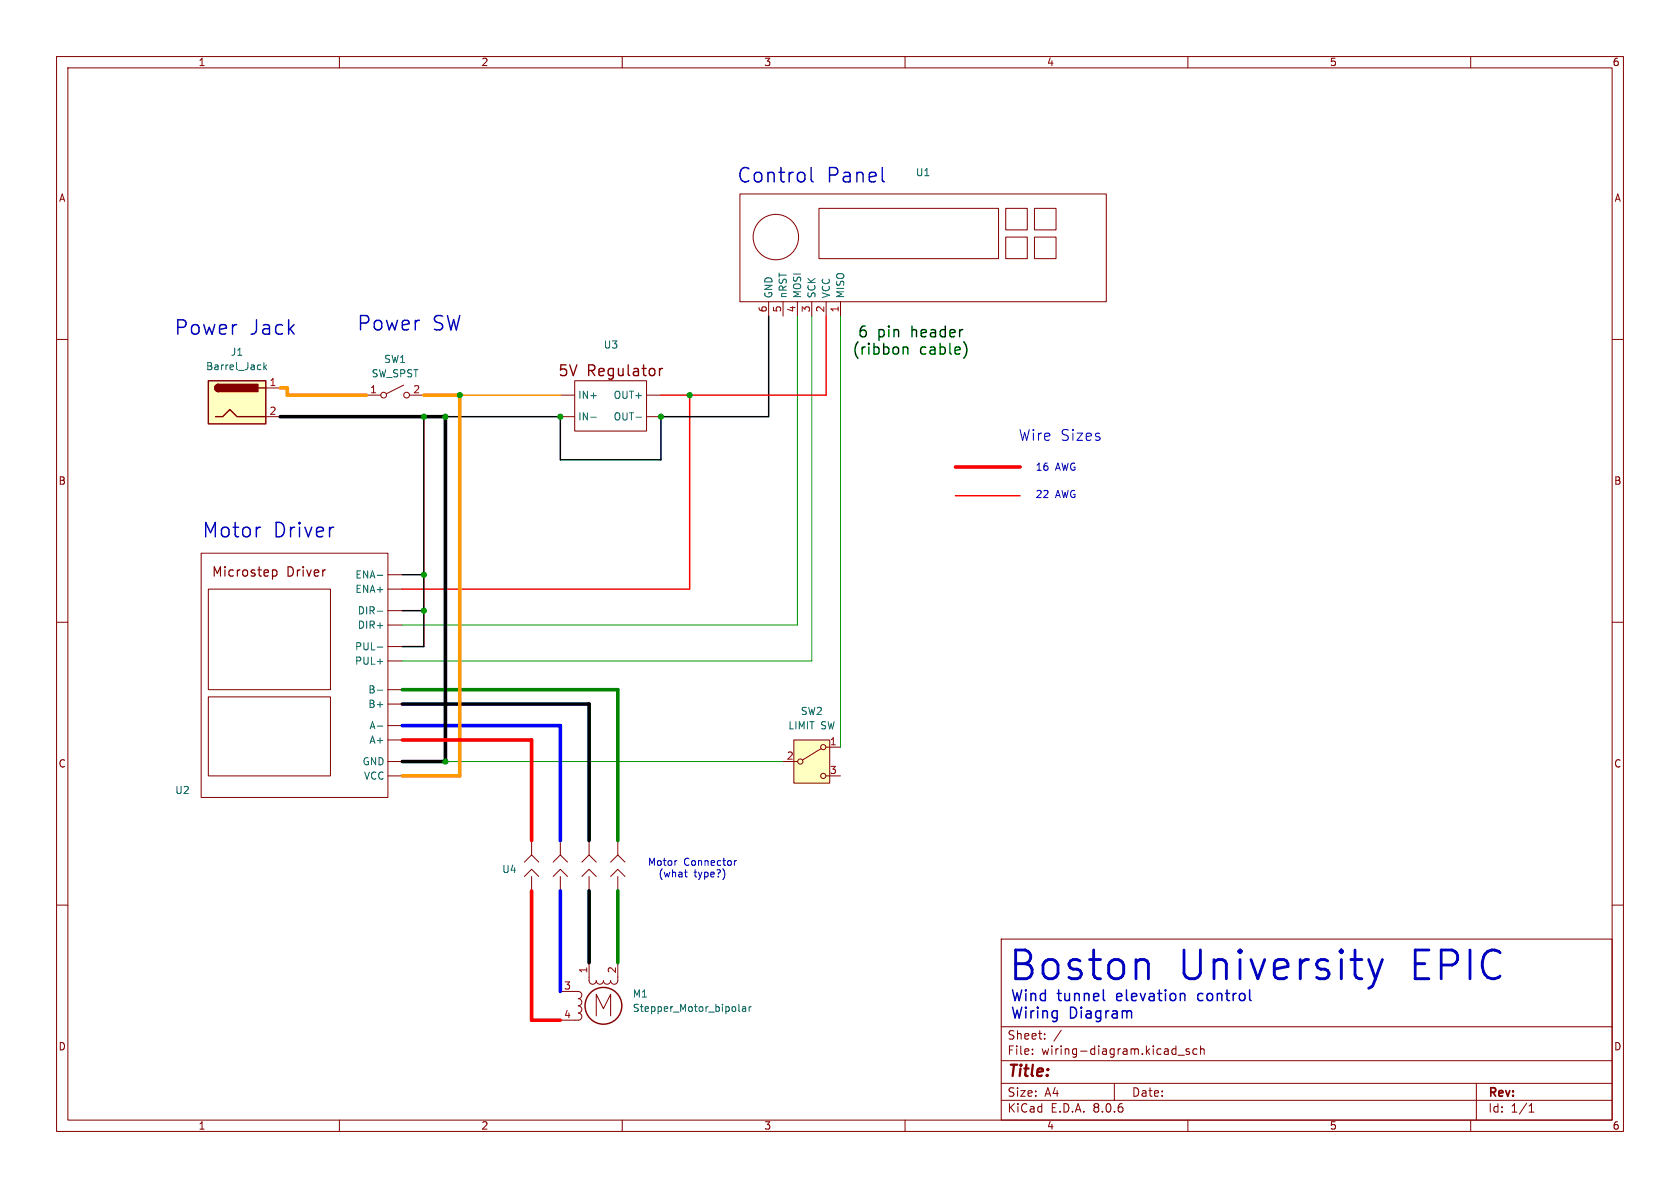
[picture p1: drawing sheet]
<svg xmlns="http://www.w3.org/2000/svg" width="297mm" height="210mm" viewBox="0 0 297 210" stroke-linecap="round" stroke-linejoin="round" font-family="sans-serif">
<g fill="none" stroke="#840000" stroke-width=".18">
<path d="M10 10h277v190h-277zM12 12h273v186h-273zM60 10v2M110 10v2M160 10v2M210 10v2M260 10v2M130.8 34.3h64.8v19h-64.8zM144.8 36.8h31.7v8.9h-31.7zM177.8 36.8h3.8v3.8h-3.8zM182.9 36.8h3.8v3.8h-3.8zM10 60h2"/>
<path d="M135.9 53.3v2.6M138.4 53.3v2.6M141 53.3v2.6M143.5 53.3v2.6M146 53.3v2.6M148.6 53.3v2.6M177.8 41.9h3.8v3.8h-3.8zM182.9 41.9h3.8v3.8h-3.8zM285 60h2M64.8 69.9h2.5M71.4 68.1l-3.1 1.5M72.4 69.9h2.5"/>
<path d="M99.1 69.9h2.5M99.1 73.7h2.5M101.6 67.3h12.7v8.9h-12.7zM114.3 69.9h2.5M114.3 73.7h2.5M35.6 97.8h33v43.2h-33zM10 110h2M36.8 104.1h21.6v17.8h-21.6zM68.6 101.6h2.5M68.6 104.1h2.5M68.6 108h2.5M68.6 110.5h2.5"/>
<path d="M68.6 114.3h2.5M68.6 116.8h2.5M285 110h2M36.8 123.2h21.6v14h-21.6zM68.6 130.8h2.5M68.6 134.6h2.5M68.6 137.2h2.5M68.6 121.9h2.5M68.6 124.5h2.5M68.6 128.3h2.5M10 160h2M92.7 152.4l1.3-1.3 1.2 1.3"/>
<path d="M92.7 154.9l1.3-1.2 1.2 1.2M94 148.6v2.5M94 154.9v2.6M97.8 152.4l1.3-1.3 1.2 1.3M97.8 154.9l1.3-1.2 1.2 1.2M99.1 148.6v2.5M99.1 154.9v2.6M102.9 152.4l1.2-1.3 1.3 1.3M102.9 154.9l1.2-1.2 1.3 1.2M104.1 148.6v2.5M104.1 154.9v2.6M107.9 152.4l1.3-1.3 1.3 1.3"/>
<path d="M107.9 154.9l1.3-1.2 1.3 1.2M109.2 148.6v2.5M109.2 154.9v2.6M285 160h2M99.1 175.3h3.1M102.2 175.3a.64 .64 0 0 1 .7 .6 .64 .64 0 0 1-.7 .6 .64 .64 0 0 1 .7 .7 .64 .64 0 0 1-.7 .6 .64 .64 0 0 1 .7 .6 .64 .64 0 0 1-.7 .7 .63 .63 0 0 1 .7 .6 .63 .63 0 0 1-.7 .6h-3.1M104.1 170.2v3.2a.64 .64 0 0 0 .7 .6 .64 .64 0 0 0 .6-.6 .64 .64 0 0 0 .6 .6 .64 .64 0 0 0 .7-.6 .64 .64 0 0 0 .6 .6 .64 .64 0 0 0 .6-.6 .64 .64 0 0 0 .7 .6 .64 .64 0 0 0 .6-.6v-3.2M105.4 179.6v-3.8l1.3 2.5 1.2-2.5v3.8M177 166h108v32h-108zM60 198v2M110 198v2M160 198v2"/>
<path d="M177 194.5h108M177 191.5h108M177 187.5h108M177 181.5h108M182.5 186.3v.1M182.5 185.5v.1M184.7 183.6v.1M184.7 182.8v.1M187.6 182.1l-1.3 2M197 191.5v3M208.2 186.5h1.2M210 198v2"/>
<path d="M210.2 185.5l-.3-.1-.2 .2v.2l.5 .2v.3h-.5M211.6 185.5l-.4-.1-.3 .3v.4l.1 .2h.6M212.2 185.5l.3-.1 .3 .1 .1 .9M212.2 184.9v1.5M260 198v2M261 191.5v6.5M270.3 196.6h.9M270.3 195.5l.4-.4v1.5"/>
<circle cx="137.2" cy="41.9" r="4"/>
<circle cx="67.8" cy="69.9" r=".51"/>
<circle cx="71.9" cy="69.9" r=".51"/>
</g>
<circle cx="106.7" cy="177.8" r="3.3" fill="none" stroke="#840000" stroke-width=".25"/>
<path d="M104.4 73.8h1M112.4 73.8h1M66.7 101.7h1M66.7 108h1M66.7 114.4h1M66.7 122h1M66.7 128.4h1M130.6 177.5v1.1l.2 .2M131.3 178h.5v.8M131.8 178.3h-.4l-.2 .2 .2 .3 .4-.1M132.4 178v.8M132.8 178l-.4 .2" fill="none" stroke="#006464" stroke-width=".18"/>
<path d="M116.6 65.1v1.3M117.1 65.1l-.3 .1-.2 .3" fill="none" stroke="#840000" stroke-width=".24"/>
<path d="M48.2 100.7v1.7M48.2 100.8l.4-.1 .4 .4v.4l-.2 .3h-.6" fill="none" stroke="#840000" stroke-width=".21"/>
<path d="M36.8 67.3h10.2v7.6h-10.2z" fill="#ffffc2"/>
<path d="M36.8 67.3h10.2v7.6h-10.2zM38.1 73.7h1.3l1.2-1.3 1.3 1.3h5.1M38.6 67.9a.64 .64 0 0 0-.6 .7 .64 .64 0 0 0 .6 .6M45.7 68.6h1.3" fill="none" stroke="#840000" stroke-width=".25"/>
<g fill="#840000" stroke="#840000" stroke-width=".25">
<path d="M38.2 68.1l.4-.2v1.3a.63 .63 0 0 1-.6-.4 .63 .63 0 0 1 .2-.7z"/>
<path d="M38.6 67.9h7v1.3h-7z"/>
</g>
<path d="M47 68.6h2.5M47 73.7h2.5" fill="none" stroke="#840000" stroke-width=".18"/>
<path d="M46.7 64.1v1.2M46.8 64.9l.3 .4M47.1 64.5l-.4 .5" fill="none" stroke="#006464" stroke-width=".18"/>
<path d="M140.3 130.8h6.4v7.6h-6.4z" fill="#ffffc2"/>
<g fill="none" stroke="#840000" stroke-width=".18">
<path d="M138.4 134.6h2.6M140.3 130.8h6.4v7.6h-6.4zM145.2 132.3l-3.3 2.1M146 132.1h2.6M146 137.2h2.6"/>
<circle cx="141.5" cy="134.6" r=".46"/>
<circle cx="145.5" cy="137.2" r=".46"/>
<circle cx="145.5" cy="132.1" r=".46"/>
</g>
<path d="M160.2 61.3l.3 .3v1" fill="none" stroke="#004800" stroke-width=".25"/>
<path d="M119.6 152.1h.1M121 154.2h.5M121.2 154.8l.3 .2M128.1 154.1v.9M129.8 152.1v.9M130.2 152.1l-.4 .3" fill="none" stroke="#0000c2" stroke-width=".18"/>
<path d="M81.3 69.9h17.8" fill="none" stroke="#f90" stroke-width=".25"/>
<path d="M135.9 55.9v17.8h-19.1v7.6h-17.7v-7.6h-20.4M74.9 73.7v40.6h-3.8M71.1 108h3.8M71.1 101.6h3.8" fill="none" stroke="#000" stroke-width=".25"/>
<path d="M146 55.9v14h-29.2M121.9 69.9v34.2h-50.8M168.9 87.6h11.4" fill="none" stroke="#f00" stroke-width=".25"/>
<path d="M168.9 82.6h11.4M71.1 130.8h22.9v17.8M94 157.5v22.8h5.1" fill="none" stroke="#f00" stroke-width=".63"/>
<path d="M141 55.9v54.6h-69.9M143.5 55.9v60.9h-72.4M148.6 55.9v76.2M78.7 134.6h59.7" fill="none" stroke="#009600" stroke-width=".18"/>
<path d="M49.5 68.6h1.3v1.3h14M74.9 69.9h6.4v67.3h-10.2" fill="none" stroke="#f90" stroke-width=".63"/>
<path d="M71.1 128.3h28v20.3M99.1 157.5v17.8" fill="none" stroke="#00f" stroke-width=".63"/>
<path d="M71.1 121.9h38.1v26.7M109.2 157.5v12.7" fill="none" stroke="#008400" stroke-width=".63"/>
<path d="M49.5 73.7h29.2v60.9h-7.6M71.1 124.5h33v24.1M104.1 157.5v12.7" fill="none" stroke="#000" stroke-width=".63"/>
<g fill="#009600" stroke="#009600" stroke-width=".18">
<circle cx="78.7" cy="134.6" r=".46"/>
<circle cx="74.9" cy="108" r=".46"/>
<circle cx="74.9" cy="101.6" r=".46"/>
<circle cx="74.9" cy="73.7" r=".46"/>
<circle cx="81.3" cy="69.9" r=".46"/>
<circle cx="78.7" cy="73.7" r=".46"/>
<circle cx="99.1" cy="73.7" r=".46"/>
<circle cx="116.8" cy="73.7" r=".46"/>
<circle cx="121.9" cy="69.9" r=".46"/>
</g>
<g font-size="7.1" fill="#0000c2">
<text x="178.1" y="174">Boston</text>
<text x="208.4" y="174">University</text>
<text x="249.7" y="174">EPIC</text>
</g>
<g font-size="3.5" fill="#0000c2">
<text x="130.2" y="32.6">Control</text>
<text x="146.2" y="32.6">Panel</text>
<text x="30.7" y="59.6">Power</text>
<text x="44.1" y="59.6">Jack</text>
<text x="63" y="58.8">Power</text>
<text x="76.4" y="58.8">SW</text>
<text x="35.6" y="95.4">Motor</text>
<text x="48.4" y="95.4">Driver</text>
</g>
<text font-size="2.8" fill="#840000" x="178" y="190.9">Title:</text>
<g font-size="2.7" fill="#004800">
<text x="150.5" y="63.1">(ribbon</text>
<text x="151.5" y="60">6</text>
<text x="155.1" y="60">pin</text>
<text x="161.3" y="60">header</text>
<text x="162.6" y="63.1">cable)</text>
</g>
<g font-size="2.7" fill="#840000">
<text x="98.6" y="66.8">5V</text>
<text x="103.8" y="66.8">Regulator</text>
</g>
<g font-size="2.7" fill="#0000c2">
<text x="180" y="78.1">Wire</text>
<text x="187.4" y="78.1">Sizes</text>
<text x="178.6" y="177.4">Wind</text>
<text x="186.9" y="177.4">tunnel</text>
<text x="197.6" y="177.4">elevation</text>
<text x="212.4" y="177.4">control</text>
<text x="178.6" y="180.4">Wiring</text>
<text x="189" y="180.4">Diagram</text>
</g>
<g font-size="2.3" fill="#840000">
<text x="37.3" y="102.2">Microstep</text>
<text x="50.7" y="102.2">Driver</text>
</g>
<g font-size="2.1" fill="#840000">
<text x="178" y="184">Sheet:</text>
<text x="178" y="186.7">File:</text>
<text x="184.1" y="186.7">wiring-diagram.kicad_sch</text>
<text x="178" y="196.9">KiCad</text>
<text x="178" y="194.1">Size:</text>
<text x="184.7" y="194.1">A4</text>
<text x="185.7" y="196.9">E.D.A.</text>
<text x="193.3" y="196.9">8.0.6</text>
<text x="200" y="194.1">Date:</text>
<text x="263" y="194.3">Rev:</text>
<text x="263" y="196.9">Id:</text>
<text x="267.1" y="196.9">1/1</text>
</g>
<g font-size="1.8" fill="#840000">
<text x="35" y="11.9">1</text>
<text x="85" y="11.9">2</text>
<text x="135" y="11.9">3</text>
<text x="185" y="11.9">4</text>
<text x="235" y="11.9">5</text>
<text x="285" y="11.9">6</text>
<text x="10.3" y="35.9">A</text>
<text x="285.3" y="35.9">A</text>
<text x="10.3" y="85.9">B</text>
<text x="285.3" y="85.9">B</text>
<text x="10.3" y="135.9">C</text>
<text x="285.3" y="135.9">C</text>
<text x="10.3" y="185.9">D</text>
<text x="285.3" y="185.9">D</text>
<text x="35" y="199.9">1</text>
<text x="85" y="199.9">2</text>
<text x="135" y="199.9">3</text>
<text x="185" y="199.9">4</text>
<text x="235" y="199.9">5</text>
<text x="285" y="199.9">6</text>
</g>
<g font-size="1.8" fill="#006464">
<text x="161.8" y="31.3">U1</text>
<text x="136.8" y="52.8" transform="rotate(-90 136.8 52.8)">GND</text>
<text x="139.3" y="52.8" transform="rotate(-90 139.3 52.8)">nRST</text>
<text x="141.8" y="52.8" transform="rotate(-90 141.8 52.8)">MOSI</text>
<text x="144.4" y="52.8" transform="rotate(-90 144.4 52.8)">SCK</text>
<text x="146.9" y="52.8" transform="rotate(-90 146.9 52.8)">VCC</text>
<text x="149.5" y="52.8" transform="rotate(-90 149.5 52.8)">MISO</text>
<text x="36.3" y="65.6">Barrel_Jack</text>
<text x="40.7" y="63.1">J1</text>
<text x="67.8" y="64.4">SW1</text>
<text x="106.6" y="61.8">U3</text>
<text x="65.6" y="66.9">SW_SPST</text>
<text x="102.1" y="70.7">IN+</text>
<text x="108.4" y="70.7">OUT+</text>
<text x="102.1" y="74.5">IN-</text>
<text x="108.4" y="74.5">OUT-</text>
<text x="62.7" y="102.5">ENA-</text>
<text x="62.7" y="105">ENA+</text>
<text x="63.2" y="108.8">DIR-</text>
<text x="63.2" y="111.4">DIR+</text>
<text x="62.7" y="115.2">PUL-</text>
<text x="62.7" y="117.7">PUL+</text>
<text x="65" y="122.8">B-</text>
<text x="65" y="125.3">B+</text>
<text x="65.2" y="131.7">A+</text>
<text x="65.2" y="129.1">A-</text>
<text x="139.3" y="129.1">LIMIT</text>
<text x="141.5" y="126.6">SW2</text>
<text x="145.1" y="129.1">SW</text>
<text x="64" y="135.5">GND</text>
<text x="30.9" y="140.6">U2</text>
<text x="64.2" y="138">VCC</text>
<text x="88.7" y="154.5">U4</text>
<text x="111.8" y="176.5">M1</text>
<text x="111.8" y="179.1">Stepper_Motor_bipolar</text>
</g>
<g font-size="1.8" fill="#a90000">
<text x="135.6" y="55.3" transform="rotate(-90 135.6 55.3)">6</text>
<text x="138.2" y="55.3" transform="rotate(-90 138.2 55.3)">5</text>
<text x="140.7" y="55.3" transform="rotate(-90 140.7 55.3)">4</text>
<text x="143.3" y="55.3" transform="rotate(-90 143.3 55.3)">3</text>
<text x="145.8" y="55.3" transform="rotate(-90 145.8 55.3)">2</text>
<text x="148.3" y="55.3" transform="rotate(-90 148.3 55.3)">1</text>
<text x="47.6" y="68.3">1</text>
<text x="65.3" y="69.6">1</text>
<text x="73" y="69.6">2</text>
<text x="47.6" y="73.4">2</text>
<text x="146.6" y="131.8">1</text>
<text x="139" y="134.4">2</text>
<text x="146.6" y="136.9">3</text>
<text x="103.9" y="172.2" transform="rotate(-90 103.9 172.2)">1</text>
<text x="109" y="172.2" transform="rotate(-90 109 172.2)">2</text>
<text x="99.6" y="175">3</text>
<text x="99.6" y="180.1">4</text>
</g>
<g font-size="1.8" fill="#0000c2">
<text x="183" y="83.4">16</text>
<text x="186.6" y="83.4">AWG</text>
<text x="183" y="88.2">22</text>
<text x="186.6" y="88.2">AWG</text>
<text x="114.4" y="153.3">Motor</text>
<text x="116.3" y="155.3">(what</text>
<text x="120.9" y="153.3">Connector</text>
<text x="122.7" y="155.3">type?)</text>
</g>
</svg>
